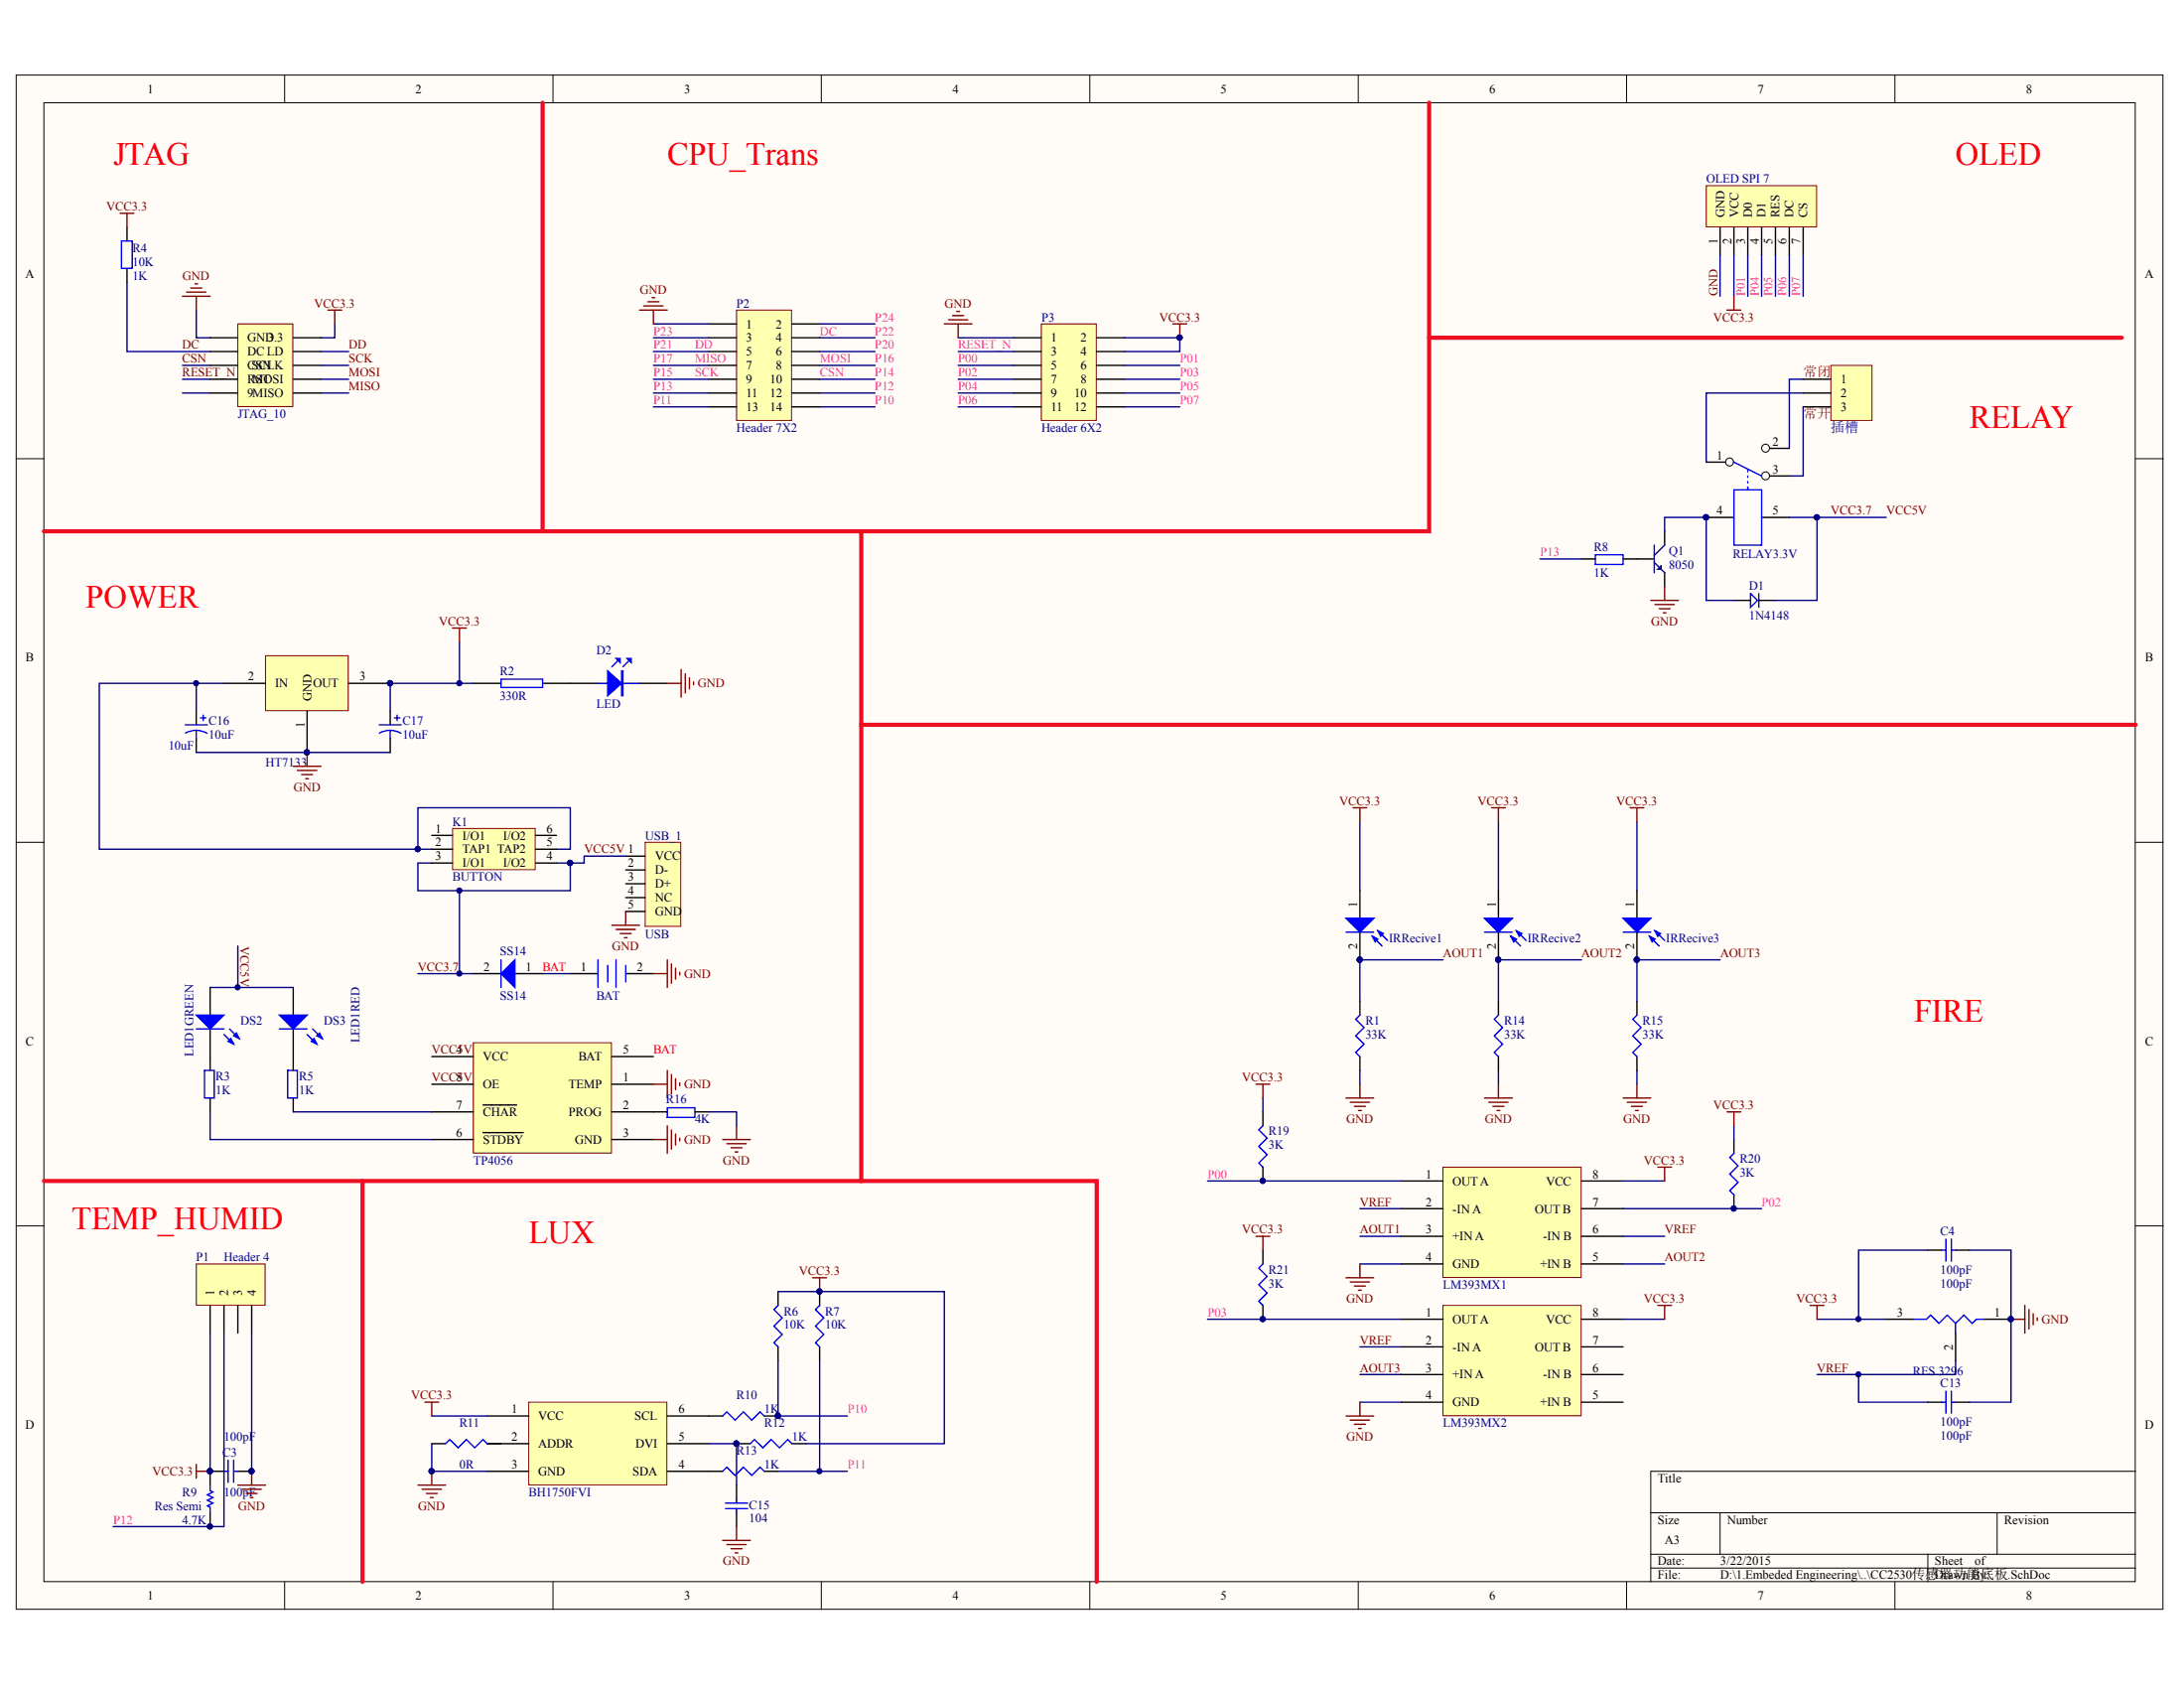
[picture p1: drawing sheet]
# Altium project CC2530传感器.PrjPcb
1 sheet, 50 parts. Net scope: global (net labels, ports and power ports of the same name join across sheets).
Board file: CC2530传感器.PcbDoc

## Sheet CC2530传感器功能底板.SchDoc
size A3

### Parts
BAT  BAT  [BAT]  (value not drawn)
BH1750FVI  BH1750FVI  [BH1750FVI]  (value not drawn)
C3  100pF  [DIODE_SOP]
C4  100pF  [DIODE_SOP]
C13  100pF  [DIODE_SOP]
C15  104  [DIODE_SOP]
C16  10uF  [DIODE_SOP]
C17  10uF  [DIODE_SOP]
D1  1N4148  [C1206]
D2  LED  [DIODE_SOP]
DS2  LED1GREEN  [SMDLED]
DS3  LED1RED  [SMDLED]
HT7133  HT7133  [HT7133]  (value not drawn)
IRRecive1  IRRecive  [IRRecive]  (value not drawn)
IRRecive2  IRRecive  [IRRecive]  (value not drawn)
IRRecive3  IRRecive  [IRRecive]  (value not drawn)
JTAG_10  JTAG_10  [JTAG_10]  (value not drawn)
K1  BUTTON  [BTN8.5*8.5]
LM393MX1  LM393MX  [LM393MX]  (value not drawn)
LM393MX2  LM393MX  [LM393MX]  (value not drawn)
OLED_SPI_7  OLED SPI 7  [OLED SPI 7]  (value not drawn)
P1  Header 4  [HDR1X4]
P2  Header 7X2  [HDR2X7]
P3  Header 6X2  [HDR2X6]
Q1  8050  [SOT-23R]
R1  value 33K  [J1-0603]  (hidden comment: Res3)
R2  330R  [J1-0603]
R3  1K  [0603P]
R4  10K  value 1K  [J1-0603]
R5  1K  [0603P]
R6  value 10K  [J1-0603]  (hidden comment: Res3)
R7  value 10K  [J1-0603]  (hidden comment: Res3)
R8  1K  [J1-0603]
R9  Res Semi  value 4.7K  [J1-0603]
R10  value 1K  [J1-0603]  (hidden comment: Res3)
R11  value 0R  [J1-0603]  (hidden comment: Res3)
R12  value 1K  [J1-0603]  (hidden comment: Res3)
R13  value 1K  [J1-0603]  (hidden comment: Res3)
R14  value 33K  [J1-0603]  (hidden comment: Res3)
R15  value 33K  [J1-0603]  (hidden comment: Res3)
R16  4K  [0603P]
R19  value 3K  [J1-0603]  (hidden comment: Res3)
R20  value 3K  [J1-0603]  (hidden comment: Res3)
R21  value 3K  [J1-0603]  (hidden comment: Res3)
RELAY3.3V  RELAY3.3V  [RELAY3.3V]  (value not drawn)
RES_3296  RES 3296  [RES 3296]  (value not drawn)
SS14  SS14  [IN4007]
TP4056  TP4056  [TP4056]  (value not drawn)
USB_1  USB  [USB/SM0.8-6H5]
插槽  插槽  [杜邦线插槽]  (value not drawn)

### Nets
GND: BAT.2(-) BH1750FVI.3(GND) C3.2 C4.2 C13.2 C15.1 C16.2 C17.2 D2.K HT7133.1(GND) JTAG_10.1(GND) LM393MX1.4(GND) LM393MX2.4(GND) OLED_SPI_7.1(GND) P1.4 P2.1 P3.1 Q1.1(E) R1.1 R11.1 R14.1 R15.1 R16.2 RES_3296.1(A) TP4056.1(TEMP) TP4056.3(GND) USB_1.5(GND)
VCC3.3: BH1750FVI.1(VCC) C3.1 C4.1 C17.1 HT7133.3(OUT) IRRecive1.1(A) IRRecive2.1(A) IRRecive3.1(A) JTAG_10.2(3.3) LM393MX1.8(VCC) LM393MX2.8(VCC) OLED_SPI_7.2(VCC) P1.1 P3.2 P3.4 R2.2 R4.2 R6.2 R7.2 R9.2 R12.2 R19.2 R20.2 R21.2 RES_3296.3(B)
AOUT1: IRRecive1.2(K) LM393MX1.3(+IN_A) R1.2
AOUT2: IRRecive2.2(K) LM393MX1.5(+IN_B) R14.2
AOUT3: IRRecive3.2(K) LM393MX2.3(+IN_A) R15.2
BAT: BAT.1(+) SS14.1(A) TP4056.5(BAT)
CSN: JTAG_10.5(CSN) P2.10  [also labelled P14]
DC: JTAG_10.3(DC) P2.4 R4.1  [also labelled P22]
DD: JTAG_10.4(LD) P2.5  [also labelled P21]
MISO: JTAG_10.10(MISO) P2.7  [also labelled P17]
MOSI: JTAG_10.8(MOSI) P2.8  [also labelled P16]
P00: LM393MX1.1(OUT_A) P3.5 R19.1
P01: OLED_SPI_7.3(D0) P3.6
P02: LM393MX1.7(OUT_B) P3.7 R20.1
P03: LM393MX2.1(OUT_A) P3.8 R21.1
P04: OLED_SPI_7.4(D1) P3.9
P05: OLED_SPI_7.5(RES) P3.10
P06: OLED_SPI_7.6(DC) P3.11
P07: OLED_SPI_7.7(CS) P3.12
P10: P2.14 R6.1 R10.2
P11: P2.13 R7.1 R13.2
P12: P1.2 P2.12 R9.1
P13: P2.11 R8.1
P15: JTAG_10.6(SCLK) P2.9  [also labelled SCK]
P20: P2.6
P23: P2.3
P24: P2.2
RESET_N: JTAG_10.7(RST) P3.3
VCC3.7: D1.2 DS2.1(A) DS3.1(A) K1.3(I/O1) K1.4(I/O2) RELAY3.3V.5 SS14.2(K) TP4056.4(VCC) TP4056.8(OE) USB_1.1(VCC)  [also labelled VCC5V]
VREF: C13.1 LM393MX1.2(-IN_A) LM393MX1.6(-IN_B) LM393MX2.2(-IN_A) RES_3296.2(TAP)
常开: RELAY3.3V.3 插槽.3
常闭: RELAY3.3V.2 插槽.1
NetBH1750FVI_2: BH1750FVI.2(ADDR) R11.2
NetBH1750FVI_4: BH1750FVI.4(SDA) R13.1
NetBH1750FVI_5: BH1750FVI.5(DVI) C15.2 R12.1
NetBH1750FVI_6: BH1750FVI.6(SCL) R10.1
NetC16_1: C16.1 HT7133.2(IN) K1.2(TAP1) K1.5(TAP2)
NetD1_1: D1.1 Q1.3(C) RELAY3.3V.4
NetD2_A: D2.A R2.1
NetDS2_2: DS2.2(K) R3.1
NetDS3_2: DS3.2(K) R5.1
NetQ1_2: Q1.2(B) R8.2
NetR3_2: R3.2 TP4056.6(~{STDBY})
NetR5_2: R5.2 TP4056.7(~{CHAR})
NetR16_1: R16.1 TP4056.2(PROG)
NetRELAY3.3V_1: RELAY3.3V.1 插槽.2

Not connected (* = marked no-connect by the designer): JTAG_10 9; K1 1(I/O1) 6(I/O2); LM393MX2 5(+IN_B) 6(-IN_B) 7(OUT_B); P1 3; USB_1 2(D-) 3(D+) 4(NC)

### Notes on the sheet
- JTAG
- CPU_Trans
- OLED
- RELAY
- POWER
- FIRE
- TEMP_HUMID
- LUX
